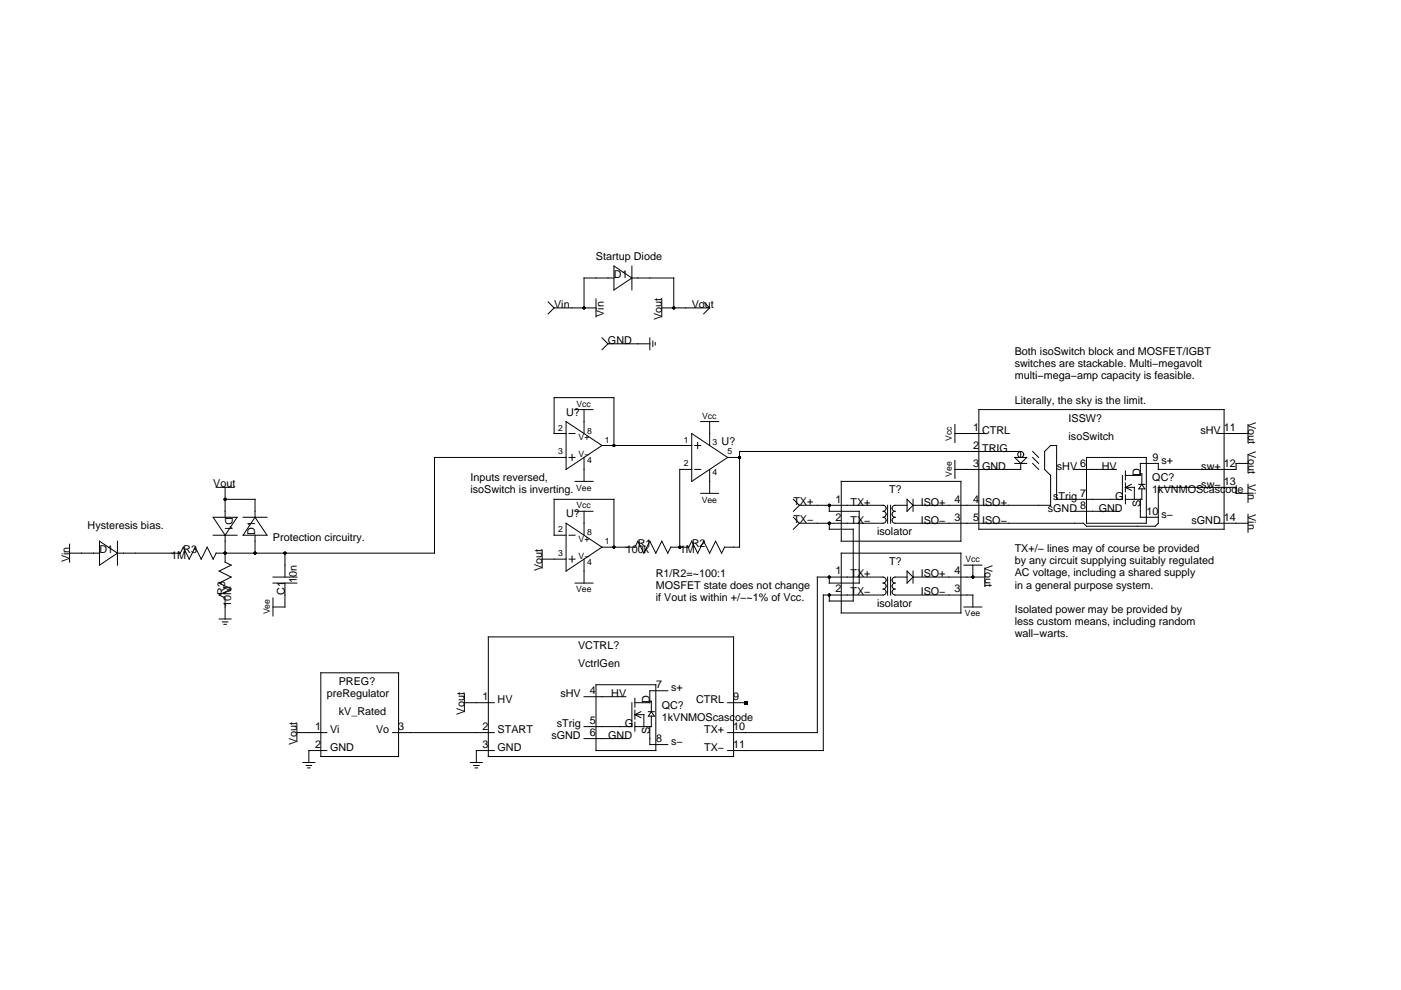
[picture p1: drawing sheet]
<svg xmlns="http://www.w3.org/2000/svg" width="297mm" height="210mm" viewBox="0 0 297 210" stroke-linecap="round" stroke-linejoin="round" font-family="sans-serif">
<g fill="none" stroke="#000" stroke-width=".21">
<path d="M130.2 58.9h-6.4v6.4M130.2 56.4l3.8 2.5-3.8 2.6zM134 56.4v5.1M134 58.9h8.8v6.4M116.2 64l1.3 1.3M117.5 65.3h8.9M117.5 65.3l-1.3 1.3M126.4 63.4v3.8M127.6 71.6l1.3 1.3M128.9 72.9h8.9M128.9 72.9l-1.3 1.3M137.8 71.6v2.6"/>
<path d="M138.4 72.3v1.2M138.9 72.6v.5M140.3 65.3h10.2M140.3 63.4v3.8M149.2 64l1.3 1.3M150.5 65.3l-1.3 1.3M120 91.9h-2.5v-7.6h12.7v10.2M120 97h-27.9v20.3h-46.3l-.6 1.3-1.3-2.6-1.2 2.6-1.3-2.6-1.3 2.6-1.2-2.6-.7 1.3h-13.3M120 89.4l7.6 5.1-7.6 5zM120.7 91.9h1.2M120.7 97h1.2M121.3 96.4v1.2"/>
<path d="M121.9 86.8h3.8M123.8 86.8v5.1M123.8 97v5.1M127.6 94.5h19.1M146.7 99.5h-2.6v16.5M146.7 91.9l7.6 5.1-7.6 5.1zM147.3 99.5h1.3M147.3 94.5h1.3M147.9 93.8v1.3M148.6 89.4h3.8M150.5 89.4v5.1M150.5 99.5v5.1"/>
<path d="M154.3 97h2.5M202.5 91.9h6.3M202.5 90v3.8M202.5 97.6v3.8M207.5 86.8h52v25.4h-52zM215.1 98.3h2.6M215.1 97h2.6l-1.3 1.3zM216.4 97v-1.3h-59.6v20.3h-3.2l-.6 1.3-1.3-2.6-1.2 2.6-1.3-2.6-1.3 2.6-1.2-2.6-.7 1.3h-3.8l-.6 1.3-1.3-2.6-1.3 2.6-1.2-2.6-1.3 2.6-1.3-2.6M216.4 98.3v1.2h-13.9M218.9 95.7l1.3 1.3M218.9 97l1.3 1.3M218.9 98.3l1.3 1.2"/>
<path d="M227.8 99.5h8.9M230.4 97h12.6v13.9h-12.6zM238.6 99.8v1.9M258.3 91.9h6.3M264.6 98.3h-2.5v1.2h-16.5v-1.2h-3.8v2.5h-3.2M264.6 90v3.8M264.6 96.4v3.8M14.8 117.3h6.3M14.8 115.4v3.8M21.1 114.7l3.8 2.6-3.8 2.5zM24.9 114.7v5.1M45.2 109.7h5.1l-2.6 3.8z"/>
<path d="M45.2 113.5h5.1M45.8 103.3h3.8M47.7 105.9h6.4v3.8M47.7 103.3v6.4M47.7 113.5v5.7l1.3 .6-2.5 1.3 2.5 1.3-2.5 1.2 2.5 1.3-2.5 1.3 1.2 .6v4.4M51.5 109.7h5.1M54.1 109.7l2.5 3.8h-5.1zM54.1 113.5v3.8M60.4 117.3v5.1M114.9 118.6h5.1M114.9 116.6v3.9M120 113.5h-2.5v-7.6h12.7v10.1"/>
<path d="M120 110.9l7.6 5.1-7.6 5.1zM120.7 118.6h1.2M120.7 113.5h1.2M121.3 117.9v1.3M121.9 108.4h3.8M121.9 102.1h3.8M123.8 108.4v5.1M123.8 118.6v5M135.3 114.7l-.7 1.3h-7M148.6 104.6h3.8M168.2 105.9l1.3 1.2M168.2 109.7l1.3 1.2"/>
<path d="M169.5 107.1h17.7a.63 .63 0 0 1 .7 .7 .63 .63 0 0 1-.7 .6 .63 .63 0 0 1 .7 .6 .63 .63 0 0 1-.7 .7 .63 .63 0 0 1 .7 .6 .63 .63 0 0 1-.7 .6h-17.7M169.5 107.1l-1.3 1.3M169.5 110.9l-1.3 1.3M175.8 107.1v1.3h6.4v15.2h-6.4v-1.2M175.8 110.9v1.3h5.1v15.2h-5.1v-1.2M178.4 117.3h25.3v12.7h-25.3zM178.4 102.1h25.3v12.6h-25.3zM188.2 107.1v3.8M188.8 107.1v3.8M192.3 105.9l1.3 1.2-1.3 1.3zM193.6 105.9v2.5M204.4 119.8h3.8"/>
<path d="M206.3 119.8v2.6M227.8 108.4h9.5M238 100.8v5.1h-14v-11.4h-1.2l-1.3 1.2v3.8l1.3 1.3v6.3h-29.2M238.6 103.3h1.9v2.6M238.6 102.4v1.9M238.6 104.9v1.9M238.6 103.3l1.3 .7M239.9 102.7l-1.3 .6M241.5 102.7h1.2M241.8 105.9v3.8h3.8M241.8 100.5h.3v2.2M242.1 103.6v2.3h-3.5"/>
<path d="M242.1 102.7l.6 .9h-1.2zM258.3 110.9h6.3M264.6 104.6h-2.5v-1.3h-16.5v7.6l-.7 .7h-14.5l-.7-.7h-39.9a.63 .63 0 0 1-.7-.6 .63 .63 0 0 1 .7-.6 .63 .63 0 0 1-.7-.7 .63 .63 0 0 1 .7-.6 .63 .63 0 0 1-.7-.6 .63 .63 0 0 1 .7-.7h2.5M264.6 102.7v3.8M264.6 109v3.8M46.5 131.2h2.5M47.2 131.9h1.1M47.5 132.4h.5M57.9 122.4h5M57.9 123.6h5M57.9 126.8v3.8M60.4 123.6v5.1h-2.5"/>
<path d="M103.5 135h52v25.4h-52zM121.9 123.6h3.8M188.2 122.4v3.8M188.8 122.4v3.8M192.3 122.4h-2.5a.63 .63 0 0 0-.7 .6 .63 .63 0 0 0 .7 .6 .63 .63 0 0 0-.7 .7 .63 .63 0 0 0 .7 .6 .63 .63 0 0 0-.7 .6 .63 .63 0 0 0 .7 .7h16.5v2.5M192.3 121.1l1.3 1.3-1.3 1.2zM193.6 121.1v2.5M193.6 122.4h15.2M204.4 128.7h3.8M208.8 120.5v3.8M62.9 155.3h6.4M62.9 153.4v3.8"/>
<path d="M68 142.6h16.5v17.8h-16.5zM69.3 159.1h-3.8v2.6M83.2 155.3h21.6M98.5 149h6.3M98.5 147.1v3.8M104.8 159.1h-3.8v2.6M123.8 147.7h8.9M123.8 156.6h9.5M126.4 145.2h12.6v13.9h-12.6zM134 149v5.1h-10.2M134.6 148v1.9M134.6 150.6v1.9"/>
<path d="M134.6 153.1v1.9M134.6 151.5h1.9v2.6M134.6 151.5l1.3 .7M135.9 150.9l-1.3 .6M137.5 150.9h1.2M137.8 154.1v3.8h3.8M137.8 148.7h.3v2.2M138.1 151.8v2.3h-3.5M138.1 150.9l.6 .9h-1.2zM141.6 146.5h-3.8v2.5h-3.2M154.3 155.3h19v-32.9h13.9a.63 .63 0 0 1 .7 .6 .63 .63 0 0 1-.7 .6 .63 .63 0 0 1 .7 .7 .63 .63 0 0 1-.7 .6 .63 .63 0 0 1 .7 .6 .63 .63 0 0 1-.7 .7h-12.6v32.9h-20.3M154.3 149h3.8"/>
<path d="M64.2 161.7h2.6M64.9 162.3h1.2M65.2 162.8h.5M99.7 161.7h2.6M100.4 162.3h1.2M100.7 162.8h.6"/>
<circle cx="216.4" cy="96.4" r=".63"/>
</g>
<g fill="#000">
<path d="M157.7 148.6h.7v.8h-.7z"/>
<circle cx="123.8" cy="65.3" r=".32"/>
<circle cx="142.8" cy="65.3" r=".32"/>
<circle cx="130.2" cy="94.5" r=".32"/>
<circle cx="156.8" cy="97" r=".32"/>
<circle cx="47.7" cy="105.9" r=".32"/>
<circle cx="47.7" cy="117.3" r=".32"/>
<circle cx="54.1" cy="117.3" r=".32"/>
<circle cx="60.4" cy="117.3" r=".32"/>
<circle cx="130.2" cy="116" r=".32"/>
<circle cx="144.1" cy="116" r=".32"/>
<circle cx="175.8" cy="107.1" r=".32"/>
<circle cx="175.8" cy="110.9" r=".32"/>
<circle cx="175.8" cy="126.2" r=".32"/>
<circle cx="175.8" cy="122.4" r=".32"/>
<circle cx="206.3" cy="122.4" r=".32"/>
</g>
<g font-size="2.3">
<text x="126.4" y="55.1">Startup Diode</text>
<text x="130.2" y="58.9">D1</text>
<text x="117.5" y="65.3">Vin</text>
<text x="146.7" y="65.3">Vout</text>
<text x="128" y="67.2" transform="rotate(-90 128 67.2)">Vin</text>
<text x="140.3" y="67.8" transform="rotate(-90 140.3 67.8)">Vout</text>
<text x="128.9" y="72.9">GND</text>
<text x="215.1" y="75.3">Both isoSwitch block and MOSFET/IGBT</text>
<text x="215.1" y="77.9">switches are stackable. Multi−megavolt</text>
<text x="215.1" y="80.4">multi−mega−amp capacity is feasible.</text>
<text x="120" y="88.1">U?</text>
<text x="215.1" y="85.6">Literally, the sky is the limit.</text>
<text x="226.6" y="89.4">ISSW?</text>
<text x="264.6" y="89.4" transform="rotate(90 264.6 89.4)">Vout</text>
<text x="153" y="94.5">U?</text>
<text x="206.3" y="95.2">2</text>
<text x="206.3" y="91.3">1</text>
<text x="208.2" y="95.8">TRIG</text>
<text x="208.2" y="92">CTRL</text>
<text x="226.6" y="93.2">isoSwitch</text>
<text x="254.5" y="92">sHV</text>
<text x="259.5" y="91.3">11</text>
<text x="264.6" y="95.7" transform="rotate(90 264.6 95.7)">Vout</text>
<text x="206.3" y="99">3</text>
<text x="208.2" y="99.6">GND</text>
<text x="224.1" y="99.6">sHV</text>
<text x="229" y="99">6</text>
<text x="233.6" y="99.6">HV</text>
<text x="241.8" y="100.9" transform="rotate(-90 241.8 100.9)">D</text>
<text x="244.4" y="97.7">9</text>
<text x="246.3" y="98.3">s+</text>
<text x="254.7" y="99.6">sw+</text>
<text x="259.5" y="99">12</text>
<text x="45.2" y="103.3">Vout</text>
<text x="99.7" y="102">Inputs reversed,</text>
<text x="99.7" y="104.6">isoSwitch is inverting.</text>
<text x="168.2" y="107.1">TX+</text>
<text x="177.2" y="106.6">1</text>
<text x="180.3" y="107.2">TX+</text>
<text x="188.5" y="104.6">T?</text>
<text x="195.2" y="107.2">ISO+</text>
<text x="202.4" y="106.6">4</text>
<text x="206.3" y="106.6">4</text>
<text x="208.2" y="107.2">ISO+</text>
<text x="223.3" y="105.9">sTrig</text>
<text x="229" y="105.3">7</text>
<text x="229" y="107.8">8</text>
<text x="236.4" y="105.9">G</text>
<text x="241.8" y="107.4" transform="rotate(-90 241.8 107.4)">S</text>
<text x="244.3" y="102.1">QC?</text>
<text x="244.3" y="104.6">1kVNMOScascode</text>
<text x="254.7" y="103.4">sw−</text>
<text x="259.5" y="102.8">13</text>
<text x="264.6" y="102.7" transform="rotate(90 264.6 102.7)">Vin</text>
<text x="18.6" y="112.2">Hysteresis bias.</text>
<text x="47.7" y="109.7" transform="rotate(90 47.7 109.7)">D1</text>
<text x="54.1" y="113.5" transform="rotate(-90 54.1 113.5)">D1</text>
<text x="120" y="109.7">U?</text>
<text x="168.2" y="110.9">TX−</text>
<text x="177.2" y="110.4">2</text>
<text x="180.3" y="111">TX−</text>
<text x="186" y="113.5">isolator</text>
<text x="195.2" y="111">ISO−</text>
<text x="202.4" y="110.4">3</text>
<text x="206.3" y="110.4">5</text>
<text x="208.2" y="111">ISO−</text>
<text x="222.2" y="108.5">sGND</text>
<text x="233" y="108.5">GND</text>
<text x="243.1" y="109.1">10</text>
<text x="246.3" y="109.7">s−</text>
<text x="252.6" y="111">sGND</text>
<text x="259.5" y="110.4">14</text>
<text x="264.6" y="109" transform="rotate(90 264.6 109)">Vin</text>
<text x="14.8" y="119.2" transform="rotate(-90 14.8 119.2)">Vin</text>
<text x="21.1" y="117.3">D1</text>
<text x="36.3" y="118.6">1M</text>
<text x="38.9" y="117.3">R3</text>
<text x="57.9" y="114.7">Protection circuitry.</text>
<text x="132.7" y="117.3">100k</text>
<text x="135.2" y="116">R1</text>
<text x="144.1" y="117.3">1M</text>
<text x="146.7" y="116">R2</text>
<text x="188.5" y="119.8">T?</text>
<text x="208.8" y="119.8" transform="rotate(90 208.8 119.8)">Vout</text>
<text x="215.1" y="117.1">TX+/− lines may of course be provided</text>
<text x="215.1" y="119.7">by any circuit supplying suitably regulated</text>
<text x="62.9" y="123.6" transform="rotate(-90 62.9 123.6)">10n</text>
<text x="114.9" y="121.1" transform="rotate(-90 114.9 121.1)">Vout</text>
<text x="139" y="122.3">R1/R2=~100:1</text>
<text x="139" y="124.9">MOSFET state does not change</text>
<text x="177.2" y="121.8">1</text>
<text x="177.2" y="125.6">2</text>
<text x="180.3" y="122.4">TX+</text>
<text x="195.2" y="122.4">ISO+</text>
<text x="202.4" y="121.8">4</text>
<text x="202.4" y="125.6">3</text>
<text x="215.1" y="122.2">AC voltage, including a shared supply</text>
<text x="215.1" y="124.8">in a general purpose system.</text>
<text x="47.7" y="126.2" transform="rotate(-90 47.7 126.2)">R3</text>
<text x="49" y="128.7" transform="rotate(-90 49 128.7)">10M</text>
<text x="60.4" y="126.2" transform="rotate(-90 60.4 126.2)">C1</text>
<text x="139" y="127.4">if Vout is within +/−~1% of Vcc.</text>
<text x="180.3" y="126.2">TX−</text>
<text x="186" y="128.7">isolator</text>
<text x="195.2" y="126.2">ISO−</text>
<text x="215.1" y="129.9">Isolated power may be provided by</text>
<text x="122.6" y="137.6">VCTRL?</text>
<text x="215.1" y="132.5">less custom means, including random</text>
<text x="215.1" y="135">wall−warts.</text>
<text x="122.6" y="141.4">VctrlGen</text>
<text x="69.3" y="147.7">preRegulator</text>
<text x="71.8" y="145.2">PREG?</text>
<text x="102.3" y="148.4">1</text>
<text x="105.5" y="149.1">HV</text>
<text x="118.8" y="147.8">sHV</text>
<text x="125" y="147.2">4</text>
<text x="129.6" y="147.8">HV</text>
<text x="137.8" y="149.1" transform="rotate(-90 137.8 149.1)">D</text>
<text x="139.1" y="145.9">7</text>
<text x="142.3" y="146.5">s+</text>
<text x="147.6" y="149.1">CTRL</text>
<text x="155.5" y="148.4">9</text>
<text x="66.8" y="154.8">1</text>
<text x="70" y="155.4">Vi</text>
<text x="71.8" y="151.5">kV_Rated</text>
<text x="79.7" y="155.4">Vo</text>
<text x="84.4" y="154.8">3</text>
<text x="98.5" y="151.5" transform="rotate(-90 98.5 151.5)">Vout</text>
<text x="102.3" y="154.8">2</text>
<text x="105.5" y="155.4">START</text>
<text x="118" y="154.1">sTrig</text>
<text x="125" y="153.5">5</text>
<text x="132.5" y="154.1">G</text>
<text x="137.8" y="155.6" transform="rotate(-90 137.8 155.6)">S</text>
<text x="140.3" y="150.3">QC?</text>
<text x="140.3" y="152.8">1kVNMOScascode</text>
<text x="149.3" y="155.4">TX+</text>
<text x="155.5" y="154.8">10</text>
<text x="62.9" y="157.9" transform="rotate(-90 62.9 157.9)">Vout</text>
<text x="66.8" y="158.6">2</text>
<text x="70" y="159.2">GND</text>
<text x="102.3" y="158.6">3</text>
<text x="105.5" y="159.2">GND</text>
<text x="116.9" y="156.7">sGND</text>
<text x="125" y="156">6</text>
<text x="129" y="156.7">GND</text>
<text x="139.1" y="157.3">8</text>
<text x="142.3" y="157.9">s−</text>
<text x="149.3" y="159.2">TX−</text>
<text x="155.5" y="158.6">11</text>
</g>
<g font-size="1.8">
<text x="122.2" y="86.2">Vcc</text>
<text x="148.9" y="88.7">Vcc</text>
<text x="118.4" y="91.3">2</text>
<text x="122.7" y="93.3">V+</text>
<text x="124.5" y="91.9">8</text>
<text x="128.3" y="93.8">1</text>
<text x="145" y="93.8">1</text>
<text x="151.1" y="94.5">3</text>
<text x="201.8" y="93.5" transform="rotate(-90 201.8 93.5)">Vcc</text>
<text x="118.4" y="96.4">3</text>
<text x="122.7" y="97">V−</text>
<text x="124.5" y="98.3">4</text>
<text x="145" y="98.9">2</text>
<text x="151.1" y="100.8">4</text>
<text x="154.3" y="96.4">5</text>
<text x="201.8" y="101.1" transform="rotate(-90 201.8 101.1)">Vee</text>
<text x="122.2" y="104">Vee</text>
<text x="122.2" y="107.8">Vcc</text>
<text x="148.8" y="106.6">Vee</text>
<text x="118.4" y="112.8">2</text>
<text x="124.5" y="113.5">8</text>
<text x="118.4" y="117.9">3</text>
<text x="122.7" y="114.8">V+</text>
<text x="122.7" y="118.6">V−</text>
<text x="124.5" y="119.8">4</text>
<text x="128.3" y="115.4">1</text>
<text x="204.7" y="119.2">Vcc</text>
<text x="122.2" y="125.6">Vee</text>
<text x="57.2" y="130.3" transform="rotate(-90 57.2 130.3)">Vee</text>
<text x="204.6" y="130.7">Vee</text>
</g>
</svg>
